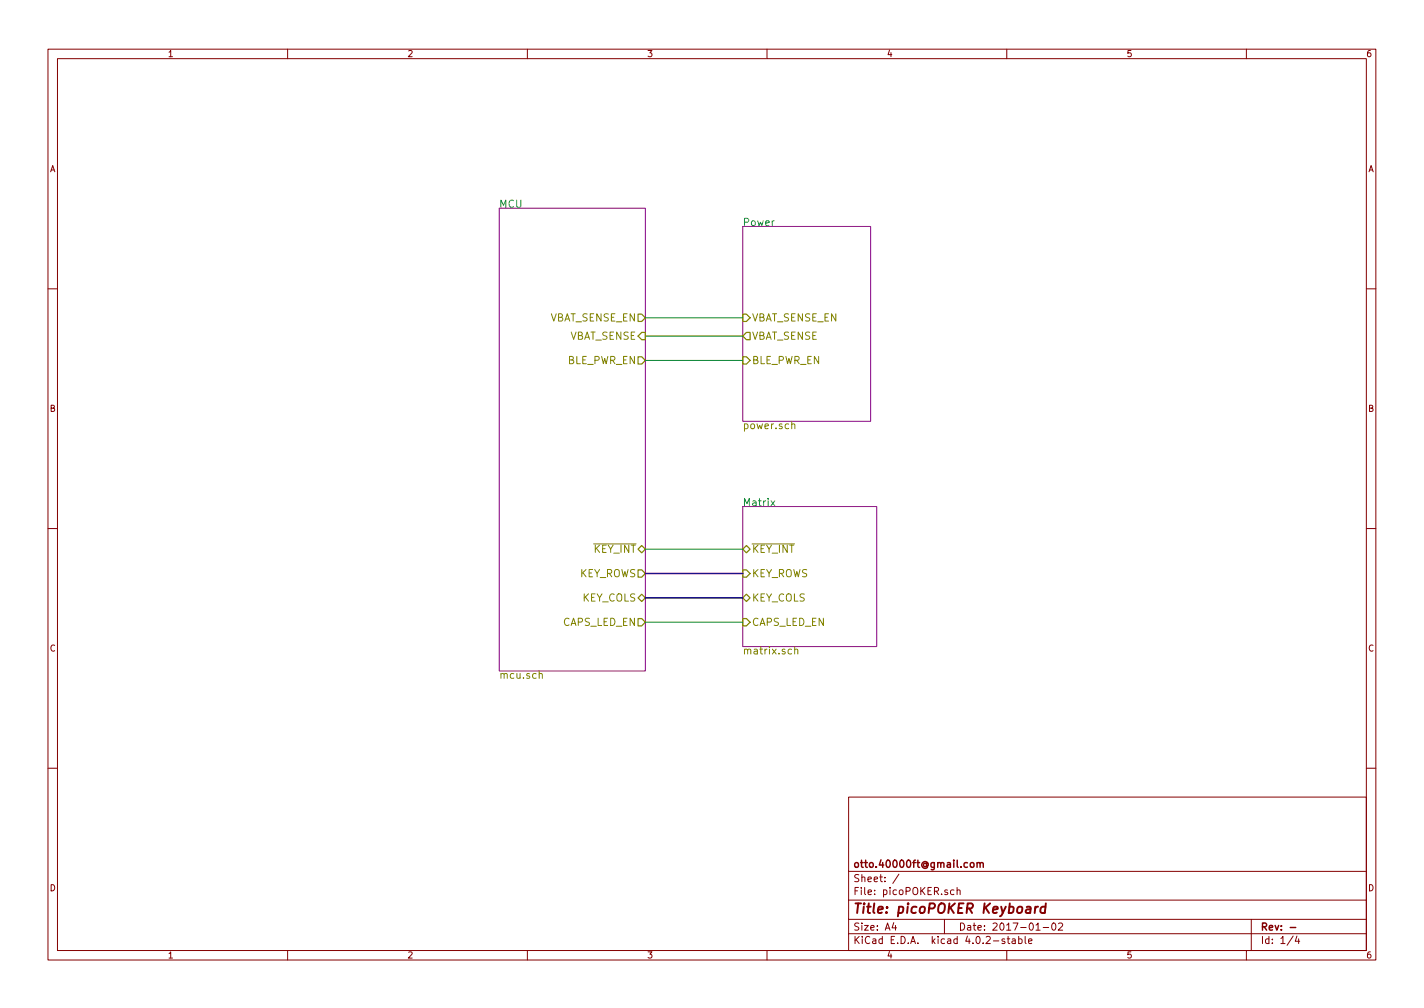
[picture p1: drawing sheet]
EESchema Schematic File Version 2
LIBS:power
LIBS:device
LIBS:transistors
LIBS:conn
LIBS:linear
LIBS:regul
LIBS:74xx
LIBS:cmos4000
LIBS:adc-dac
LIBS:memory
LIBS:xilinx
LIBS:microcontrollers
LIBS:dsp
LIBS:microchip
LIBS:analog_switches
LIBS:motorola
LIBS:texas
LIBS:intel
LIBS:audio
LIBS:interface
LIBS:digital-audio
LIBS:philips
LIBS:display
LIBS:cypress
LIBS:siliconi
LIBS:opto
LIBS:atmel
LIBS:contrib
LIBS:valves
LIBS:picoPOKER-cache
EELAYER 25 0
EELAYER END
$Descr A4 11693 8268
encoding utf-8
Sheet 1 4
Title "picoPOKER Keyboard"
Date "2017-01-02"
Rev "-"
Comp "otto.40000ft@gmail.com"
Comment1 ""
Comment2 ""
Comment3 ""
Comment4 ""
$EndDescr
$Sheet
S 4100 1700 1200 3800
U 570C4CA9
F0 "MCU" 60
F1 "mcu.sch" 60
F2 "~KEY_INT" B R 5300 4500 60 
F3 "KEY_ROWS" O R 5300 4700 60 
F4 "KEY_COLS" B R 5300 4900 60 
F5 "BLE_PWR_EN" O R 5300 2950 60 
F6 "VBAT_SENSE" I R 5300 2750 60 
F7 "VBAT_SENSE_EN" O R 5300 2600 60 
F8 "CAPS_LED_EN" O R 5300 5100 60 
$EndSheet
$Sheet
S 6100 4150 1100 1150
U 570CA3AA
F0 "Matrix" 60
F1 "matrix.sch" 60
F2 "~KEY_INT" B L 6100 4500 60 
F3 "KEY_ROWS" I L 6100 4700 60 
F4 "KEY_COLS" B L 6100 4900 60 
F5 "CAPS_LED_EN" I L 6100 5100 60 
$EndSheet
$Sheet
S 6100 1850 1050 1600
U 5715D81C
F0 "Power" 60
F1 "power.sch" 60
F2 "BLE_PWR_EN" I L 6100 2950 60 
F3 "VBAT_SENSE_EN" I L 6100 2600 60 
F4 "VBAT_SENSE" O L 6100 2750 60 
$EndSheet
Wire Wire Line
	5300 2950 6100 2950
Wire Wire Line
	5300 2600 6100 2600
Wire Wire Line
	5300 2750 6100 2750
Wire Wire Line
	5300 4500 6100 4500
Wire Bus Line
	5300 4700 6100 4700
Wire Bus Line
	5300 4900 6100 4900
Wire Wire Line
	5300 5100 6100 5100
$EndSCHEMATC
